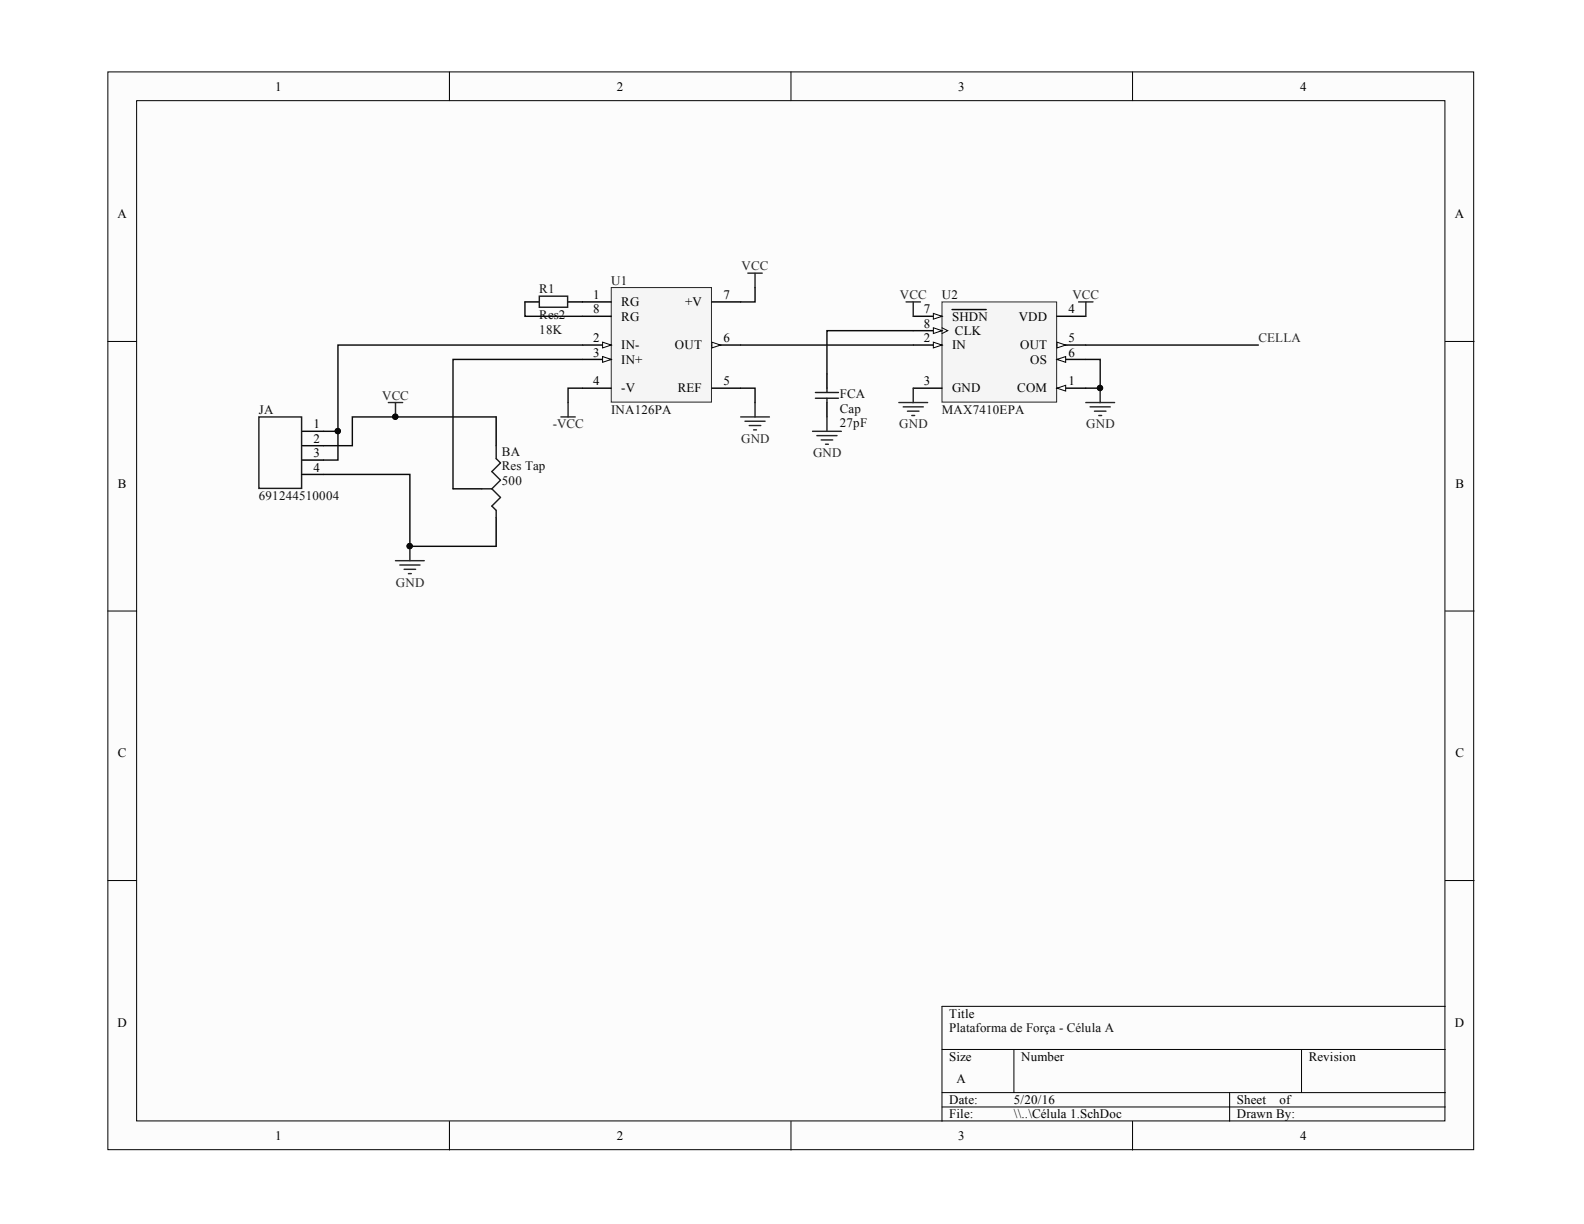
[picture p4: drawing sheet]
<svg xmlns="http://www.w3.org/2000/svg" width="279mm" height="216mm" viewBox="0 0 279 216" stroke-linecap="round" stroke-linejoin="round" font-family="sans-serif">
<g fill="#fcfcfc" stroke="#000" stroke-width=".18">
<path d="M19 12.7h240.9v190.1h-240.9z"/>
<path d="M24.1 17.8h230.8v179.9h-230.8z"/>
</g>
<g fill="none" stroke="#000" stroke-width=".18">
<path d="M79.3 12.7v5.1M139.5 12.7v5.1M199.8 12.7v5.1M19 60.2h5.1M254.9 60.2h5.1M19 107.8h5.1M254.9 107.8h5.1M19 155.3h5.1M254.9 155.3h5.1M254.9 177.5h-88.7v20.3M79.3 197.8v5.1M139.5 197.8v5.1"/>
<path d="M166.2 185.1h88.7M166.2 192.7h88.7M166.2 195.3h88.7M178.8 185.1v7.6M199.8 197.8v5.1M216.9 192.7v5.1M229.6 185.1v7.6"/>
</g>
<path d="M107.8 50.7h17.7v20.2h-17.7z" fill="#f5f5f5" stroke="#262626" stroke-width=".18"/>
<path d="M102.7 68.5h5.1M102.7 63.4h5.1" fill="none" stroke="#000" stroke-width=".25"/>
<path d="M106.3 62.9l1.5 .5-1.5 .5z" fill="#fcfcfc"/>
<path d="M106.3 62.9l1.5 .5-1.5 .5z" fill="none" stroke="#000" stroke-width=".18"/>
<path d="M102.7 60.9h5.1" fill="none" stroke="#000" stroke-width=".25"/>
<path d="M106.3 60.4l1.5 .5-1.5 .5z" fill="#fcfcfc"/>
<path d="M106.3 60.4l1.5 .5-1.5 .5z" fill="none" stroke="#000" stroke-width=".18"/>
<path d="M125.6 60.9h5" fill="none" stroke="#000" stroke-width=".25"/>
<path d="M125.6 60.4l1.5 .5-1.5 .5z" fill="#fcfcfc"/>
<path d="M125.6 60.4l1.5 .5-1.5 .5z" fill="none" stroke="#000" stroke-width=".18"/>
<path d="M92.6 53.3h2.5M100.2 53.3h7.6M102.7 55.8h5.1M125.6 53.3h5M53.3 78.6h3.8M53.3 76.1h3.8M87.5 73.5v5.1M125.6 68.5h5M53.3 81.1h3.8M53.3 83.7h3.8M79.9 86.2h5.1M87.5 91.3v5.1" fill="none" stroke="#000" stroke-width=".25"/>
<path d="M95.1 52.2h5v2h-5zM45.7 73.5h7.5v12.6h-7.5zM87.5 78.6v2.3l.8 .8-1.5 1.5 1.5 1.5-1.5 1.5M85 86.2h1.8M86.8 86.2l1.5 1.5-1.5 1.6 .7 .7v1.3" fill="none" stroke="#1c1c1c" stroke-width=".25"/>
<path d="M92.6 53.3v2.5h10.1M133.2 50.7v2.6h-2.6M59.6 76.1v5h-2.5M87.5 73.5h-25.3v5.1h-5.1M102.7 68.5h-2.5v2.5M102.7 60.9h-43.1v15.2h-2.5M102.7 63.4h-22.8v22.8M130.6 68.5h2.6v2.5M57.1 83.7h15.2v12.7h15.2" fill="none" stroke="#0e0e0e" stroke-width=".25"/>
<g fill="none" stroke="#262626" stroke-width=".25">
<path d="M131.9 48.2h2.5M133.2 48.2v2.5M68.5 71h2.5M69.8 71v2.5M98.9 73.5h2.6M100.2 71v2.5M130.6 73.5h5.1M131.4 74.3h3.6M132.2 75.1h2M132.9 75.8h.5M133.2 71v2.5M69.8 98.9h5"/>
<path d="M70.5 99.7h3.6M72.3 96.4v2.5M71.3 100.4h2M72 101.2h.6"/>
</g>
<g fill="#0e0e0e" stroke="#0e0e0e" stroke-width=".18">
<circle cx="69.7" cy="73.5" r=".47"/>
<circle cx="59.6" cy="76" r=".47"/>
<circle cx="72.3" cy="96.3" r=".47"/>
</g>
<path d="M166.2 53.3h20.2v17.6h-20.2z" fill="#f5f5f5" stroke="#262626" stroke-width=".18"/>
<path d="M161.1 58.3h5.1" fill="none" stroke="#000" stroke-width=".25"/>
<path d="M166.2 57.8l1 .5-1 .5" fill="none" stroke="#000" stroke-width=".18"/>
<path d="M164.6 57.8l1.6 .5-1.6 .5z" fill="#fcfcfc"/>
<path d="M164.6 57.8l1.6 .5-1.6 .5z" fill="none" stroke="#000" stroke-width=".18"/>
<path d="M186.5 68.5h5" fill="none" stroke="#000" stroke-width=".25"/>
<path d="M186.5 68.5l1.5-.5v1z" fill="#fcfcfc"/>
<path d="M186.5 68.5l1.5-.5v1z" fill="none" stroke="#000" stroke-width=".18"/>
<path d="M186.5 63.4h5" fill="none" stroke="#000" stroke-width=".25"/>
<path d="M186.5 63.4l1.5-.5v1z" fill="#fcfcfc"/>
<path d="M186.5 63.4l1.5-.5v1z" fill="none" stroke="#000" stroke-width=".18"/>
<path d="M161.1 55.8h5.1" fill="none" stroke="#000" stroke-width=".25"/>
<path d="M164.6 55.3l1.6 .5-1.6 .5z" fill="#fcfcfc"/>
<path d="M164.6 55.3l1.6 .5-1.6 .5z" fill="none" stroke="#000" stroke-width=".18"/>
<path d="M167.9 54.6h6M186.5 60.9h5" fill="none" stroke="#000" stroke-width=".25"/>
<path d="M186.5 60.4l1.5 .5-1.5 .5z" fill="#fcfcfc"/>
<path d="M186.5 60.4l1.5 .5-1.5 .5z" fill="none" stroke="#000" stroke-width=".18"/>
<path d="M186.5 55.8h5M161.1 68.5h5.1M161.1 60.9h5.1" fill="none" stroke="#000" stroke-width=".25"/>
<path d="M164.6 60.4l1.6 .5-1.6 .5z" fill="#fcfcfc"/>
<path d="M164.6 60.4l1.6 .5-1.6 .5z" fill="none" stroke="#000" stroke-width=".18"/>
<g fill="none" stroke="#262626" stroke-width=".25">
<path d="M159.8 53.3h2.6M161.1 53.3v2.5M190.3 53.3h2.5M191.5 53.3v2.5M143.3 76.1h5.1M144.1 76.8h3.5M144.8 77.6h2.1M145.6 78.4h.5M145.9 73.5v2.6M158.5 71h5.1M159.3 71.8h3.6M160.1 72.5h2"/>
<path d="M160.8 73.3h.5M161.1 68.5v2.5M191.5 71h5.1M192.3 71.8h3.5M193 72.5h2.1M193.8 73.3h.5M194.1 68.5v2.5"/>
</g>
<path d="M145.9 65.9v2.6M145.9 71v2.5" fill="none" stroke="#000" stroke-width=".25"/>
<path d="M143.8 69.2h4.1M143.8 70.2h4.1M145.9 68.5v.7M145.9 70.2v.8" fill="none" stroke="#1c1c1c" stroke-width=".25"/>
<path d="M161.1 58.3h-15.2v7.6M130.6 60.9h30.5M191.5 63.4h2.6v5.1h-2.6M191.5 60.9h30.5" fill="none" stroke="#0e0e0e" stroke-width=".25"/>
<circle cx="194" cy="68.4" r=".47" fill="#0e0e0e" stroke="#0e0e0e" stroke-width=".18"/>
<g font-size="2.3">
<text x="48.5" y="16">1</text>
<text x="108.8" y="16">2</text>
<text x="169" y="16">3</text>
<text x="229.3" y="16">4</text>
<text x="20.7" y="38.5">A</text>
<text x="256.6" y="38.5">A</text>
<text x="104.6" y="52.7">1</text>
<text x="127.6" y="52.7">7</text>
<text x="104.6" y="55.3">8</text>
<text x="109.6" y="54">RG</text>
<text x="109.6" y="56.6">RG</text>
<text x="120.8" y="54">+V</text>
<text x="162.9" y="57.8">8</text>
<text x="162.9" y="55.3">7</text>
<text x="167.9" y="56.6">SHDN</text>
<text x="168.4" y="59.1">CLK</text>
<text x="179.7" y="56.6">VDD</text>
<text x="188.5" y="55.3">4</text>
<text x="104.6" y="62.9">3</text>
<text x="104.6" y="60.4">2</text>
<text x="109.6" y="64.2">IN+</text>
<text x="109.6" y="61.6">IN-</text>
<text x="119.1" y="61.6">OUT</text>
<text x="127.6" y="60.4">6</text>
<text x="162.9" y="60.4">2</text>
<text x="167.9" y="61.6">IN</text>
<text x="179.9" y="61.6">OUT</text>
<text x="181.7" y="64.2">OS</text>
<text x="188.5" y="62.9">6</text>
<text x="188.5" y="60.4">5</text>
<text x="104.6" y="68">4</text>
<text x="109.6" y="69.2">-V</text>
<text x="119.6" y="69.2">REF</text>
<text x="127.6" y="68">5</text>
<text x="162.9" y="68">3</text>
<text x="167.9" y="69.2">GND</text>
<text x="179.4" y="69.2">COM</text>
<text x="188.5" y="68">1</text>
<text x="55.3" y="75.6">1</text>
<text x="55.3" y="80.6">3</text>
<text x="55.3" y="78.1">2</text>
<text x="55.3" y="83.2">4</text>
<text x="20.8" y="86.1">B</text>
<text x="256.7" y="86.1">B</text>
<text x="20.8" y="133.6">C</text>
<text x="256.7" y="133.6">C</text>
<text x="167.4" y="179.5">Title</text>
<text x="20.7" y="181.1">D</text>
<text x="256.6" y="181.1">D</text>
<text x="167.4" y="187.1">Size</text>
<text x="168.7" y="190.9">A</text>
<text x="180.1" y="187.1">Number</text>
<text x="230.8" y="187.1">Revision</text>
<text x="167.4" y="194.8">Date:</text>
<text x="167.4" y="197.3">File:</text>
<text x="178.8" y="194.8">5/20/16</text>
<text x="178.8" y="197.3">\\..\Célula 1.SchDoc</text>
<text x="218.2" y="194.8">Sheet</text>
<text x="218.2" y="197.3">Drawn By:</text>
<text x="225.7" y="194.8">of</text>
<text x="48.5" y="201.1">1</text>
<text x="108.8" y="201.1">2</text>
<text x="169" y="201.1">3</text>
<text x="229.3" y="201.1">4</text>
</g>
<g font-size="2.3" fill="#262626">
<text x="130.8" y="47.7">VCC</text>
<text x="158.7" y="52.7">VCC</text>
<text x="189.2" y="52.7">VCC</text>
<text x="222" y="60.4">CELLA</text>
<text x="67.4" y="70.5">VCC</text>
<text x="97.5" y="75.6">-VCC</text>
<text x="158.6" y="75.6">GND</text>
<text x="191.6" y="75.6">GND</text>
<text x="130.7" y="78.1">GND</text>
<text x="143.4" y="80.6">GND</text>
<text x="69.8" y="103.5">GND</text>
</g>
<g font-size="2.3" fill="#0e0e0e">
<text x="95.1" y="51.7">R1</text>
<text x="107.8" y="50.2">U1</text>
<text x="166.2" y="52.7">U2</text>
<text x="95.1" y="58.8">18K</text>
<text x="95.1" y="56.3">Res2</text>
<text x="148.1" y="70.2">FCA</text>
<text x="45.7" y="73">JA</text>
<text x="107.8" y="73">INA126PA</text>
<text x="148.1" y="75.3">27pF</text>
<text x="148.1" y="72.8">Cap</text>
<text x="166.2" y="73">MAX7410EPA</text>
<text x="88.5" y="80.4">BA</text>
<text x="88.5" y="82.9">Res Tap</text>
<text x="45.7" y="88.2">691244510004</text>
<text x="88.5" y="85.5">500</text>
<text x="167.4" y="182.1">Plataforma de Força - Célula A</text>
</g>
</svg>
